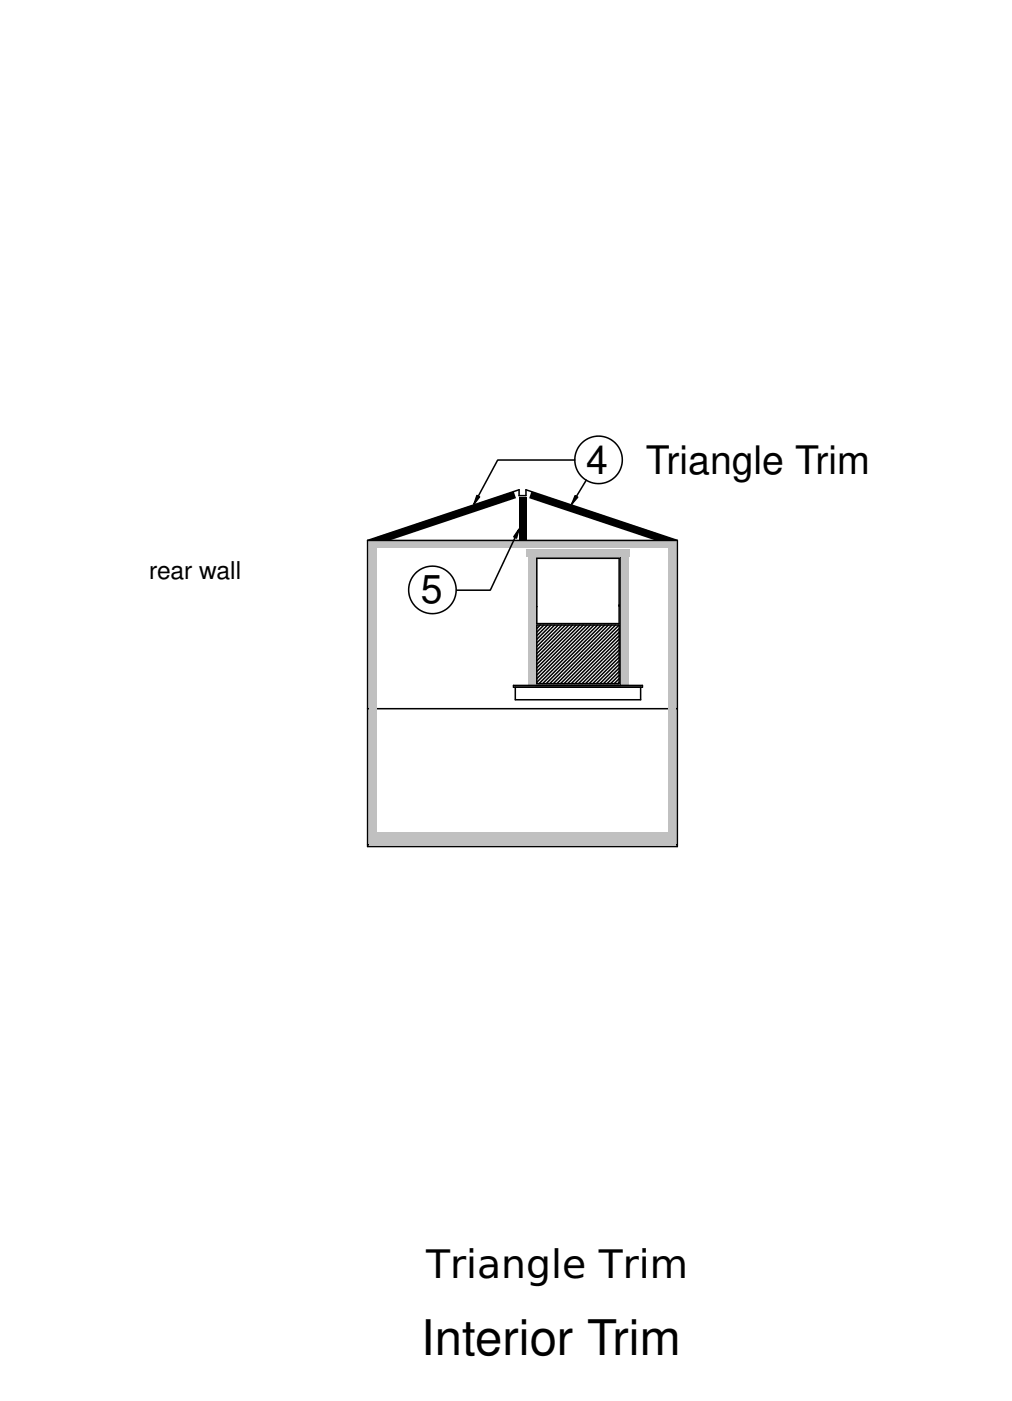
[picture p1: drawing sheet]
<svg xmlns="http://www.w3.org/2000/svg" width="165mm" height="229mm" viewBox="0 0 165 229" stroke-linecap="round" stroke-linejoin="round" font-family="sans-serif">
<g fill="none" stroke="#000" stroke-width=".25">
<path d="M60 88.2l24.7-8.3v1h1.1v-1l24.7 8.3v49.9h-50.5zM87.3 90.8h14v21h-14zM87.6 99h.1M87.6 91.1h13.4v10.7h-13.4zM101 98.7h.1M60 115.6h50.5M87.6 102h13.4v9.5h-13.4zM88.2 102l-.6 .6M88.7 102l-1.1 1.2M89.3 102l-1.7 1.7M89.9 102l-2.3 2.3M90.5 102l-2.9 2.9"/>
<path d="M91.1 102l-3.5 3.5M91.7 102l-4.1 4.1M92.2 102l-4.6 4.7M92.8 102l-5.2 5.2M93.4 102l-5.8 5.8M94 102l-6.4 6.4M94.6 102l-7 7M95.2 102l-7.6 7.6M95.7 102l-8.1 8.2M96.3 102l-8.7 8.7M96.9 102l-9.3 9.3M97.5 102l-9.6 9.5"/>
<path d="M98.1 102l-9.6 9.5M98.7 102l-9.6 9.5M99.3 102l-9.6 9.5M99.8 102l-9.5 9.5M100.4 102l-9.5 9.5M101 102l-9.6 9.5M101 111.3l-.2 .2M101 110.7l-.8 .8M101 110.2l-1.4 1.3M101 109.6l-2 1.9M101 109l-2.5 2.5M101 108.4l-3.1 3.1"/>
<path d="M101 107.8l-3.7 3.7M101 107.2l-4.3 4.3M101 106.7l-4.9 4.8M101 106.1l-5.5 5.4M101 105.5l-6.1 6M101 104.9l-6.6 6.6M101 104.3l-7.2 7.2M101 103.7l-7.8 7.8M101 103.1l-8.4 8.4M101 102.6l-9 8.9M60 137.8h50.5"/>
</g>
<g fill="#c0c0c0">
<path d="M60.3 88.2h49.9v1.1h-49.9z" fill-rule="evenodd"/>
<path d="M60.3 135.8h49.9v2.2h-49.9z" fill-rule="evenodd"/>
<path d="M101.3 90.8h1.2v21h-1.2z" fill-rule="evenodd"/>
<path d="M86.1 90.8h1.2v21h-1.2z" fill-rule="evenodd"/>
</g>
<path d="M84.7 81.1h1.1v7h-1.1z" fill-rule="evenodd" fill="#000"/>
<path d="M83.8 111.8h21v.3h-21zM84.1 112.1v2.1h20.4v-2.1" fill="none" stroke="#000" stroke-width=".25"/>
<path d="M85.8 89.6h17v1.2h-17z" fill-rule="evenodd" fill="#c0c0c0"/>
<g fill="#000">
<path d="M60 88.2l23.8-8 .4 1.1-20.5 6.8z" fill-rule="evenodd"/>
<path d="M86.7 80.2l23.8 8h-3.7l-20.5-6.9z" fill-rule="evenodd"/>
</g>
<g fill="none" stroke="#000" stroke-width=".25">
<path d="M60 88.2h50.5"/>
<circle cx="97.6" cy="75" r="3.9"/>
<circle cx="70.5" cy="96.3" r="3.9"/>
</g>
<g fill="#c0c0c0">
<path d="M60.3 89.3h1.1v46.5h-1.1z" fill-rule="evenodd"/>
<path d="M109 89.3h1.2v46.5h-1.2z" fill-rule="evenodd"/>
</g>
<path d="M77.8 80.8l.4 .3-.9 1.1zM84.7 86.4l-.4 1.4-.5-.2zM93.8 80.9l.4 .2-.9 1.1z" fill="#000"/>
<path d="M77.8 80.8l.4 .3-.9 1.1zM84.7 86.4l-.4 1.4-.5-.2zM93.8 80.9l.4 .2-.9 1.1z" fill="#000" stroke="#000" stroke-width=".25"/>
<path d="M93.8 75.1h-12.6l-3.9 7.1M95.6 78.4l-2.3 3.8M84.7 86.4l-4.7 9.9h-5.5" fill="none" stroke="#000" stroke-width=".25"/>
<text font-size="8" x="68.7" y="221.1">Interior Trim</text>
<g font-size="6.4">
<text x="95.7" y="77.4">4</text>
<text x="105.4" y="77.4">Triangle Trim</text>
<text x="68.7" y="98.4">5</text>
<text x="69.5" y="208.5">Triangle Trim</text>
</g>
<text font-size="4" x="24.3" y="94.5">rear wall</text>
</svg>
